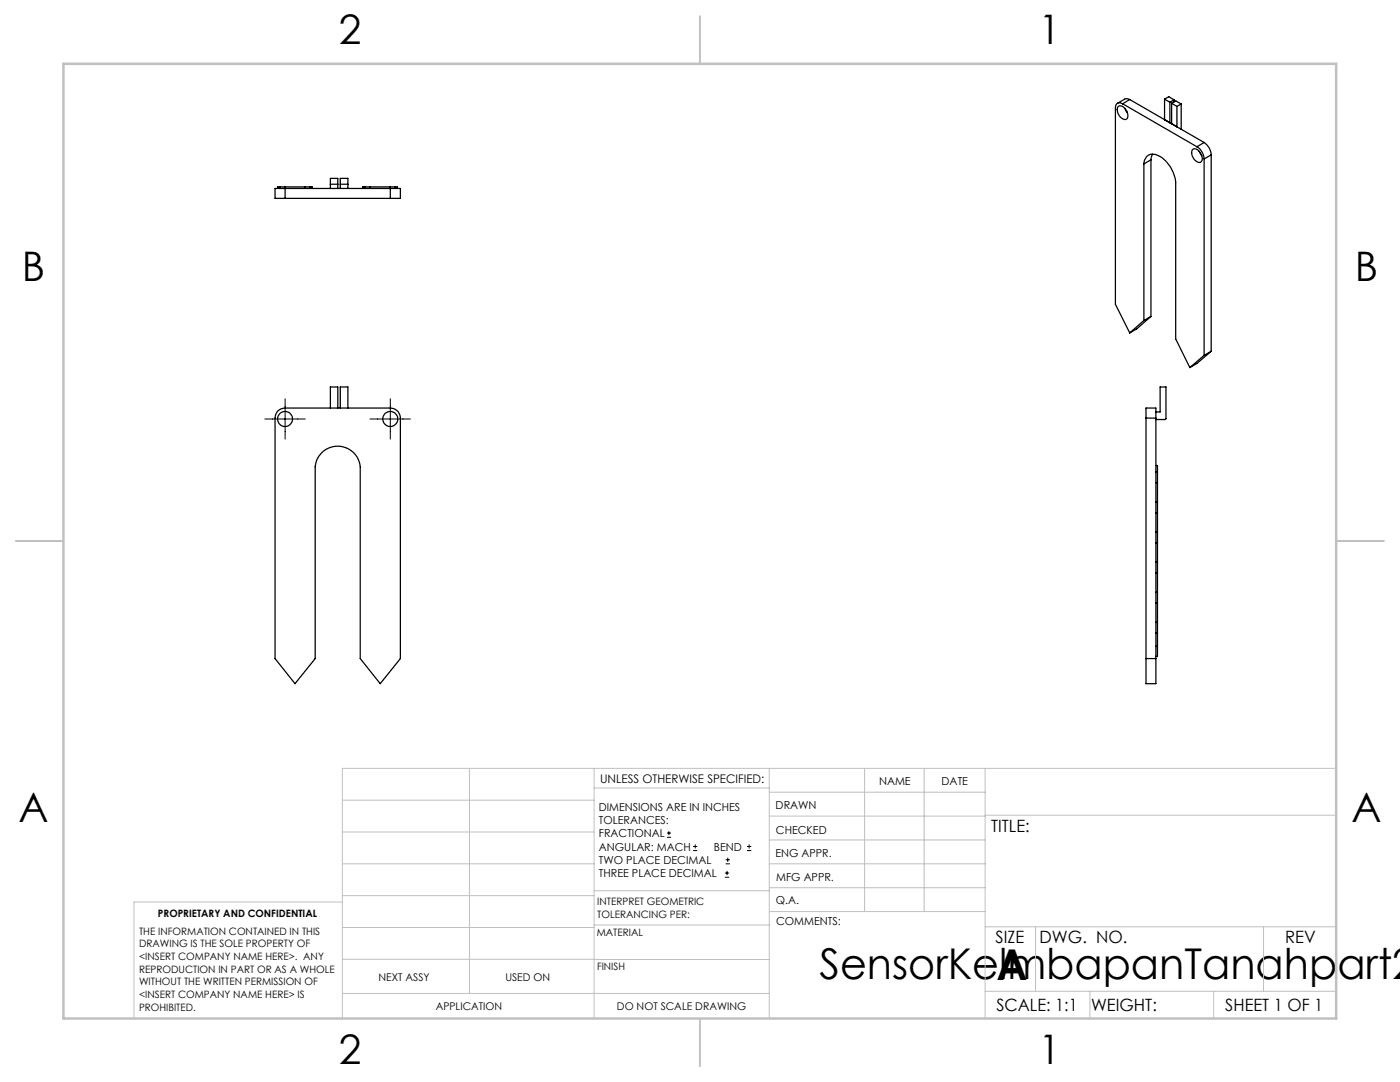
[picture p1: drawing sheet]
<svg xmlns="http://www.w3.org/2000/svg" width="279mm" height="216mm" viewBox="0 0 279 216" stroke-linecap="round" stroke-linejoin="round" font-family="sans-serif">
<g fill="none" stroke="#000" stroke-width=".2">
<path d="M56.9 79.6v8M77.9 79.6v8M52.8 83.6h8.1M73.8 83.6h8.1M133.1 167.1h.8M133.1 166.2h.8M133.5 165.8v.9M138.3 169.7h.8M138.3 168.9h.8M138.7 168.5v.8M144.7 175h.8M144.7 174.2h.8"/>
<path d="M144.8 172.4h.9M144.8 171.6h.9M145.1 173.8v.8M145.2 171.1v.9M149.1 169.7h.8M149.1 168.9h.8M149.5 168.5v.8"/>
</g>
<g fill="none" stroke="#c0c0c0" stroke-width=".2">
<path d="M68.3 159.7h50.3M93.7 153.3v44.9M118.6 153.3v49.9M118.6 157.2h34.9M153.5 153.3v49.9M153.5 158.1h43.1M172.5 153.3v28.6M184.4 153.3v28.6M196.6 153.3v49.9M266.7 153.3h-198.4v49.9M68.3 178.7h50.3M68.3 172.4h50.3"/>
<path d="M68.3 166h50.3M68.3 180h-41.6v23.2M118.6 177.7h35M153.5 167.6h43.1M153.5 162.8h43.1M153.5 172.4h43.1M153.5 177.1h43.1M196.6 162.7h70.1M68.3 198.2h85.2M68.3 191.4l85.2 .1M68.3 185.1h50.3M118.6 184.6h35"/>
<path d="M153.6 181.9h43M196.6 197.8h70.1M196.6 184.9h70.1M206.7 184.9v12.9M217.5 197.8v5.4M242.2 197.8v5.4M252.2 184.9v12.9"/>
</g>
<path d="M139.7 3.2v9.5M3.1 107.9h9.6M266.7 107.9h9.5M139.7 203.2v9.6" fill="none" stroke="#c0c0c0" stroke-width=".25"/>
<path d="M12.7 12.7h254v190.5h-254z" fill="none" stroke="#c0c0c0" stroke-width=".5"/>
<g fill="none" stroke="#000" stroke-width=".25">
<path d="M225.5 19.9l-.9-.2-1.6 .9M225.5 19.9l-1.5 .8M225.5 19.9l14.8 8.5M232.4 19.8l.9-.5 1 .6M232.4 19.8l1.1 .6M232.4 19.8v4.1M234.3 19.9l-.8 .5M234.3 19.9v.4M55.8 37.3h-.4v.3M55.8 37.3h6M55.8 37.3v.3M56.9 39.6h-2v-2h25v2h-2"/>
<path d="M56.9 37.3v2.3M56.9 39.6h21M60.9 37.3v.3M61.8 37.3h.5v.3M61.8 37.3v.3M65.9 37.6v-2h1.5v2M65.9 36.8h1.5M67.9 37.6v-2h1.5v2M67.9 36.8h1.5M72.8 37.3h-.4v.3M72.8 37.3h6M72.8 37.3v.3"/>
<path d="M73.9 37.3v.3M77.9 37.3v2.3M78.8 37.3h.5v.3M78.8 37.3v.3M223.2 21.2a1.26 1.26 0 0 1 1.7 1 1.09 1.09 0 0 1-.3 1.6 1.86 1.86 0 0 1-1.4-2.6zM224 20.7a.88 .88 0 0 0-1-.1 .88 .88 0 0 0-.4 .9v39.2l2.9 5.7M224 20.7l14.9 8.6M224.5 21.6l.5 .9M228.3 32.7a1.85 1.85 0 0 1 1-1.8 1.85 1.85 0 0 1 2 .2 6.8 6.8 0 0 1 3.3 5.3v31.2l2.9 5.7M228.3 32.7v31.3M229.7 31.9l-1.4 .8M229.7 31.9v31.2"/>
<path d="M230 30.8l-.3 1.1M232.4 23.9h.1M233.5 20.4v4.1l-1.1-.6M233.8 24.7h.1M233.8 20.6v4.1M233.8 20.6l1.1 .6M233.8 24.7l1.1 .6M233.8 20.6l.9-.5 1 .6M234.9 21.2v4.1M235.7 20.7l-.8 .5M235.7 20.7v5.1M238.1 29.8a1.24 1.24 0 0 1 1.6 .9 .99 .99 0 0 1-.4 1.7 1.92 1.92 0 0 1-1.2-2.6z"/>
<path d="M238.9 29.3a3.1 3.1 0 0 1 1.4 2.4M239.3 30.2l.6 .9M240.3 28.4a3.2 3.2 0 0 1 1.4 2.5M240.3 31.7v39.2M240.3 28.4l-1.4 .9M241.7 30.9l-1.4 .8M241.7 30.9v39.2M228.3 64l-2.8 2.4M229.7 63.1l-1.4 .9M229.7 63.1l-2.8 2.5-1.4 .8M240.3 70.9l-2.8 2.4M241.7 70.1l-1.4 .8"/>
<path d="M241.7 70.1l-2.8 2.4-1.4 .8M55.5 82l.5-.4 .9-.2h21a1.99 1.99 0 0 1 2 2v48l-4 5-4-5v-38.3a4.5 4.5 0 0 0-4.5-4.1 4.5 4.5 0 0 0-4.5 4.1v38.3l-4 5-4-5v-48l.2-.9zM65.9 81.4v-4.2h1.5v4.2M67.9 81.4v-4.2h1.5v4.2M228.7 83.4v-2h2v2M228.7 83.4v53h2v-53M228.7 83.4h2M230.7 82.2h.8v-5h1.2v6.4l-.2 .1h-1.8M230.7 94.2h.3M230.7 96.3h.3M230.7 92.9h.3v1.3M231 94.2v2.1"/>
<path d="M231 96.3v3.9M230.7 100.2h.3M230.7 102.3h.3M230.7 106.2h.3M230.7 108.3h.3M230.7 112.2h.3M230.7 114.3h.3M230.7 118.2h.3M231 100.2v2.1M231 106.2v2.1M231 112.2v2.1M231 118.2v2.1"/>
<path d="M231 102.3v3.9M231 108.3v3.9M231 114.3v3.9M228.7 131.4h2M230.7 120.3h.3M230.7 124.2h.3M230.7 126.3h.3M230.7 129h.3M231 124.2v2.1M231 129v2h-.3M231 120.3v3.9M231 126.3v2.7"/>
<circle cx="56.9" cy="83.6" r="1.51"/>
<circle cx="77.9" cy="83.6" r="1.51"/>
</g>
<g font-size="8.5">
<text x="163.5" y="195.4">SensorKelmbapanTanahpart2</text>
<text x="198.9" y="195.5">A</text>
</g>
<g font-size="8.1">
<text x="67.6" y="8.9">2</text>
<text x="207.3" y="8.9">1</text>
<text x="4.4" y="56.1">B</text>
<text x="270.4" y="56.1">B</text>
<text x="3.7" y="164.1">A</text>
<text x="269.7" y="164.1">A</text>
<text x="67.6" y="212.4">2</text>
<text x="207.3" y="212.4">1</text>
</g>
<g font-size="3.4">
<text x="197.8" y="166">TITLE:</text>
<text x="198.7" y="188.1">SIZE</text>
<text x="207.5" y="188.1">DWG. NO.</text>
<text x="256.5" y="188.2">REV</text>
<text x="198.8" y="201.7">SCALE: 1:1</text>
<text x="217.7" y="201.8">WEIGHT:</text>
<text x="244.5" y="201.7">SHEET 1 OF 1</text>
</g>
<text font-size="2.4" x="119.8" y="156.2">UNLESS OTHERWISE SPECIFIED:</text>
<g font-size="2.2">
<text x="119.5" y="161.8">DIMENSIONS ARE IN INCHES</text>
<text x="154.8" y="161.4">DRAWN</text>
<text x="175.4" y="156.6">NAME</text>
<text x="187.9" y="156.7">DATE</text>
<text x="119.5" y="164.4">TOLERANCES:</text>
<text x="119.5" y="167.1">FRACTIONAL</text>
<text x="154.9" y="166.3">CHECKED</text>
<text x="119.5" y="169.7">ANGULAR: MACH</text>
<text x="119.5" y="172.4">TWO PLACE DECIMAL</text>
<text x="142.5" y="169.7">BEND</text>
<text x="154.8" y="171">ENG APPR.</text>
<text x="119.5" y="175">THREE PLACE DECIMAL</text>
<text x="154.9" y="175.7">MFG APPR.</text>
<text x="154.9" y="180.4">Q.A.</text>
<text x="154.9" y="184.6">COMMENTS:</text>
</g>
<g font-size="2.1">
<text x="75.5" y="195.7">NEXT ASSY</text>
<text x="100.9" y="195.7">USED ON</text>
<text x="86.9" y="201.5">APPLICATION</text>
<text x="123.1" y="201.6">DO NOT SCALE DRAWING</text>
</g>
<g font-size="2">
<text x="31.5" y="182.9">PROPRIETARY AND CONFIDENTIAL</text>
<text x="119.2" y="180.6">INTERPRET GEOMETRIC</text>
<text x="119.2" y="183.1">TOLERANCING PER:</text>
<text x="27.8" y="186.5">THE INFORMATION CONTAINED IN THIS</text>
<text x="27.8" y="189">DRAWING IS THE SOLE PROPERTY OF</text>
<text x="27.8" y="191.6">&lt;INSERT COMPANY NAME HERE&gt;. ANY</text>
<text x="119.1" y="186.7">MATERIAL</text>
<text x="27.8" y="194.1">REPRODUCTION IN PART OR AS A WHOLE</text>
<text x="27.8" y="196.6">WITHOUT THE WRITTEN PERMISSION OF</text>
<text x="119.1" y="193.5">FINISH</text>
<text x="27.8" y="199.1">&lt;INSERT COMPANY NAME HERE&gt; IS</text>
<text x="27.8" y="201.7">PROHIBITED.</text>
</g>
</svg>
